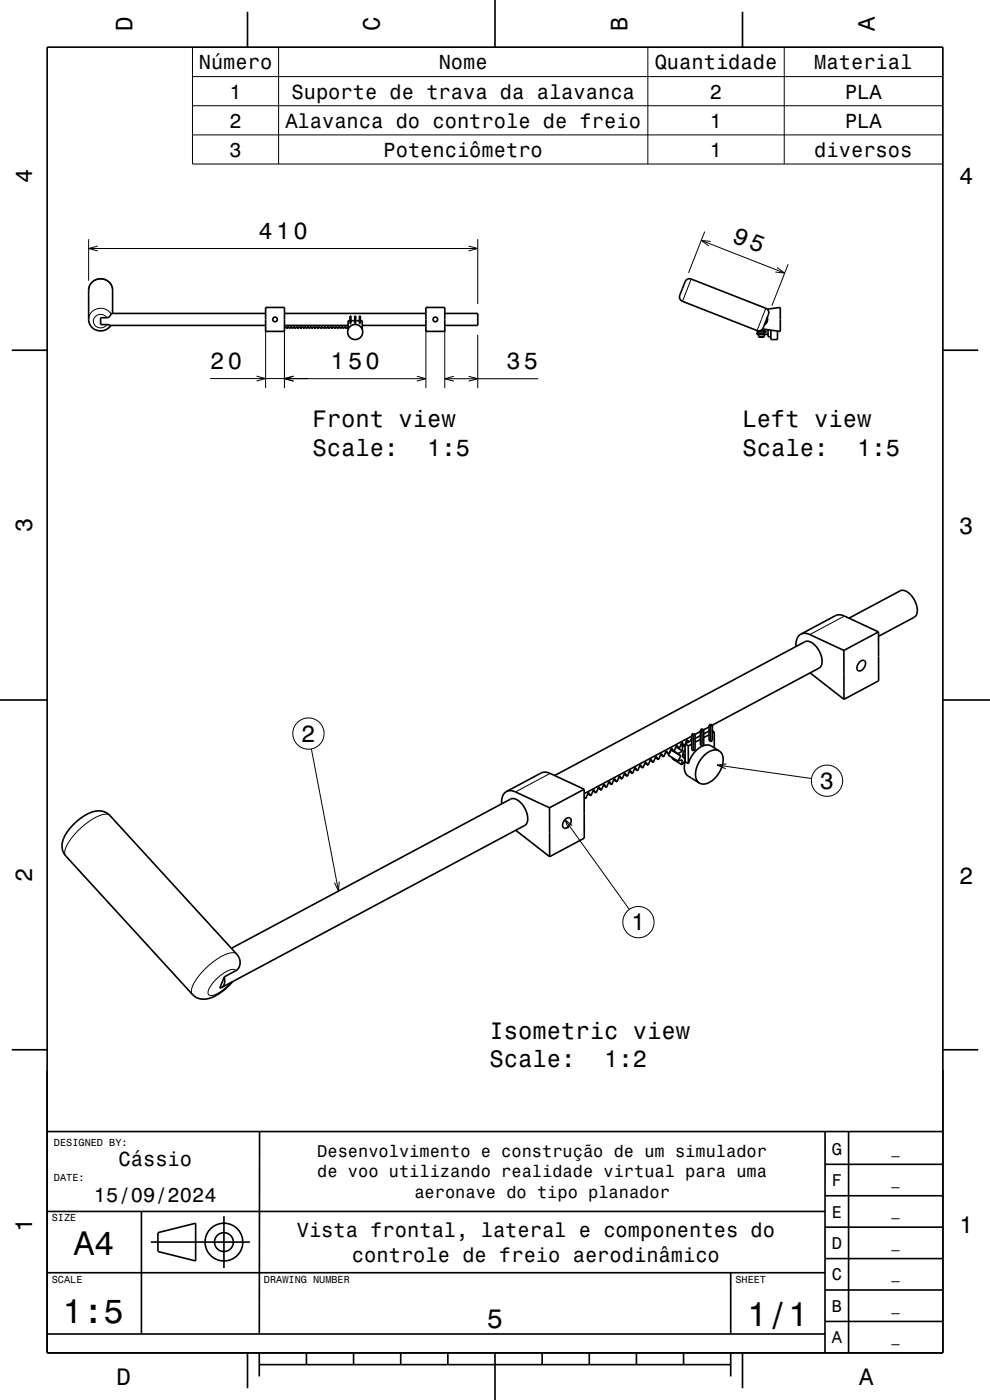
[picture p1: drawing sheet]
<svg xmlns="http://www.w3.org/2000/svg" width="210mm" height="297mm" viewBox="0 0 210 297" stroke-linecap="round" stroke-linejoin="round" font-family="sans-serif">
<g fill="none" stroke="#000" stroke-width=".21">
<path d="M40.8 10.1h159.1v24.7h-159.1zM40.8 16.2h159.1M59.1 10.1v24.7M137.4 10.1v24.7M166.4 10.1v24.7M40.8 22.4h159.1M40.8 28.6h159.1M18.8 50.7v8.9M18.8 52.7h82.5M20.7 52.2l-1.9 .5 1.9 .5M99.4 52.2l1.9 .5-1.9 .5M101.3 50.7v13.8"/>
<path d="M146.6 59.2l-1.8 4.7M148.8 51l17.6 6.9M149.5 49.1l-3.4 8.8M150.7 51.2l-1.9-.2 1.6 1.2M164.8 56.7l1.6 1.2-1.9-.2M167.2 56.1l-3.5 8.7M18.8 61.6a2.55 2.55 0 0 1 2.5-2.4 2.55 2.55 0 0 1 2.6 2.4M22.7 67.4a1.48 1.48 0 0 0-2.6-.2 1.48 1.48 0 0 0 1 2.4 1.58 1.58 0 0 0 1.6-.7M23.5 66.6a2.57 2.57 0 0 0-2.8-1.1 2.57 2.57 0 0 0-1.9 2.3M54.4 79.8l1.9 .5-1.9 .5M56.3 69.8v12.5M60.3 69.8v12.5"/>
<path d="M88.4 79.8l1.9 .5-1.9 .6M90.3 69.8v12.5M94.3 69.8v12.5M96.3 79.8l-2 .5 2 .6M99.4 79.8l1.9 .5-1.9 .6M101.3 71v11.3M162.4 65.4l-1.8 4.7M44.6 80.3h20.7M60.3 80.3h30M62.3 80.8l-2-.5 2-.5-2 .5 2 .6M94.3 80.3h19.9M179.1 130.7l-7.3 3.9"/>
<path d="M66.1 158.9l5.7 30.1M23.3 173a2.57 2.57 0 0 0-2.8 .3l-1.5 .9-1.5 1.1-1.4 1.4-1.2 1.5a3.5 3.5 0 0 0-1 3.3v.1M116.7 164.1l-7.4 3.9M119.8 173.9l13.7 19M121.4 175.2l-1.6-1.3 .7 1.9M152.1 162.3l20 2.9M154.1 162.1l-2 .2 1.9 .8M72 187l-.2 2-.9-1.8M50 205.9a1.48 1.48 0 0 0-2 .2 8 8 0 0 0-3.9 4.5l.1 .3a1.38 1.38 0 0 0 1.9-.1 10.2 10.2 0 0 0 2.8-2.3M50.2 202.4a2.56 2.56 0 0 0-2.8 .3l-1.5 .8-1.5 1.2-1.4 1.4-1.2 1.5a3.5 3.5 0 0 0-1 3.3v.1"/>
<circle cx="65.4" cy="155.6" r="3.3"/>
<circle cx="175.4" cy="165.6" r="3.3"/>
<circle cx="135.4" cy="195.6" r="3.3"/>
</g>
<g fill="none" stroke="#000" stroke-width=".35">
<path d="M10 10h190v277h-190zM52.5 2.5v7.5M105 0v10M157.5 2.5v7.5M145.5 59.5l.6-.4 .5 .1 15.9 6.2 .5 .6 .1 .5-1.2 3.1-.6 .5h-.7l-15.9-6.2-.5-.5-.1-.5zM2.5 74.3h7.5M23.9 66.5v-5.1l-.3-.9-.6-.8-.9-.5-1.1-.1-.9 .3-.9 .8-.4 1.1v6.6l.2 .7 .8 1.1 1.2 .5 .9-.1 .6-.2 1-.9M56.3 66.5h-32.7l-.2 .5-.4 .3-1.7 .1v1.5h1.5l.7 .1h32.8M56.3 65.2h4v5.1h-4zM60.3 69h13.5M60.3 66.5h30M60.5 69l.3 .7 .3-.5 .3 .5 .3-.5 .3 .5 .3-.5 .3 .5 .3-.5 .3 .5 .3-.5 .3 .5 .3-.5 .3 .5 .3-.5 .3 .5 .3-.5 .3 .5 .3-.5 .3 .5 .3-.5 .3 .5 .3-.5 .3 .5 .3-.5 .3 .5 .3-.5 .3 .5 .3-.5 .3 .5 .3-.5 .3 .5 .3-.5 .3 .5 .3-.5 .3 .5 .3-.5 .3 .5 .3-.5 .3 .5 .3-.5 .3 .5 .3-.5 .3 .5 .3-.5 .1 .2"/>
<path d="M74.2 67h.2v1.6h-.2zM74.2 68h-.4v1.9M74.4 68h.8M75.2 67h.2v1.6h-.2zM75.4 68h.8M76.2 67h.2v1.6h-.2zM76.4 68h.4v1.9M76.8 69h13.5M90.3 65.2h4v5.1h-4zM94.3 66.5h7v2.5h-7M160.5 70.1v.2h.4M160.9 70.4h1.2"/>
<path d="M160.9 70.8h1.2M160.9 70.9h1.2M160.9 71.4h1.2M160.9 70.6h-.4v.3h.4M161.5 70h.6M162.1 70.3h.4v.3h-.4M162.1 69.9v1.6h-1.2v-1.3M162.1 70.9h.8M162.7 69.9l-1.1 .1M162.7 67.4v.9l-.5 .6M162.8 65.6l2.7-.4v5.1l-3.8-.5M162.9 70v1.4h.6"/>
<path d="M163.5 70v2h1.4v-1.8M200 74.3h7.5M169.9 134.5a2.62 2.62 0 0 0-1 2.7M169.9 134.5l.8-.2 .9 .2 7.4 3.5M179 138v10.4M180.1 131.1l10.8-5.8a2.66 2.66 0 0 1 3 1.8 3.1 3.1 0 0 1 .1 3.8l-7.6 4.1M186.3 134.1l-7.3-3.5-1-.2-.8 .2-7.3 3.9M186.3 134.1l.1 10.3-7.4 4M186.3 134.1l-7.3 3.9M0 148.5h10M141.2 159.6l.7 .4M141.9 160l-.1 .2 2 1.3"/>
<path d="M141.9 160l-.6-.7-.5 1.3M142.3 159.1h.1M142.3 159l.1 .1M142.3 159l.7 .4M142.4 159.1l-.5 .9M142.4 159.1l2 1.3M143 159.4l-.6-.7-.5 1.3M143 159.4l.8 .5M143.4 158.4l1.4 .9M143.4 158.4l.7 .4M143.8 159.9l.6 .5M144.1 158.8l-.6-.7-.5 1.3"/>
<path d="M144.4 158l.4 .3M144.5 157.8l.7 .4M144.8 159.3l-1 .6M144.8 158.3l.5 .1M144.8 158.3v1M144.8 160l.5 .3M145.2 158.2l.1 .1M145.2 158.2l-.6-.7-.5 1.3M145.3 157.8v3.8M145.3 157.8l.7 .4M145.3 157.9l-.1 .3M145.3 159a1.17 1.17 0 0 0 0 2"/>
<path d="M145.7 157l.4 .3M146 157.2l-.3-.3-.3 .9M146 158.2v3.8M146.1 157.3l.1 .1M146.1 157.3v.1M146.5 157l.1 .1M146.7 155.8l.4-.2 .3 .2M146.7 155.8v2M146.7 155.8l.4 .2M146.7 156.2l-22.8 12.2M146.7 157.1l-1.4 .7M146.7 156.6l-.2 .6"/>
<path d="M146.7 157.8v1.3l.4 .2M146.7 157.8l-.7 .4M147.1 156v3.3M147.4 155.8v3.3l-.3 .2M147.4 155.8l-.3 .2M148.6 154.8l.3 .2M148.6 154.8v3.3l.3 .2M148.6 154.8l.3-.2 .4 .2M148.6 155.2l-1.2 .6M148.6 156.1l-1.2 .6M148.6 156.9l-1.2 .6M148.9 155v3.3"/>
<path d="M149.3 154.8v3.3l-.4 .2M149.3 154.8l-.4 .2M150.4 153.8v3.3l.4 .2M150.4 153.8l.4-.2 .3 .2M150.4 153.8l.3 .2M150.4 155.1l-1.1 .6M150.4 154.2l-1.1 .6M150.4 155.9l-1.1 .6M150.7 154l.1 3.3M151.1 153.8l22.6-12.1a2.53 2.53 0 0 0 .3-3.1 3.4 3.4 0 0 0-3-2.5l-53.3 28.4M151.1 153.8v3.3l-.3 .2M151.1 153.8l-.4 .2"/>
<path d="M151.1 155l.4 .3M151.5 155.3v3.4M151.5 155.3l-.4 .2M152.6 159.3l-1.7-1a3.1 3.1 0 0 0-3.7 1.4l-.7 1.1-.5 1.2M152.6 159.3a3 3 0 0 1 .4 3.8 4.5 4.5 0 0 1-4.2 3.2l-.4-.2M152.6 159.3a3.1 3.1 0 0 0-3.7 1.5 4.5 4.5 0 0 0-.9 5l.4 .3M171.8 142.8l7.2 5.6M182.3 140.4a.7 .7 0 0 1 1-.3 .7 .7 0 0 1 .2 1 1.24 1.24 0 0 1-1.6 1.1 1.4 1.4 0 0 1 .4-1.8zM200 148.5h10M107.4 167.9a2.63 2.63 0 0 0-1 2.6M107.4 167.9l.8-.2 1 .2 7.4 3.5M109.4 176.1l7.2 5.6"/>
<path d="M116.6 171.4v10.3M119.9 173.8a.7 .7 0 0 1 1-.3 .7 .7 0 0 1 .2 1 1.24 1.24 0 0 1-1.6 1.1 1.39 1.39 0 0 1 .4-1.8zM123.9 167.4l-7.4-3.4-1.1-.2-.6 .2-7.4 3.9M123.9 167.4v10.4l-7.3 3.9M123.9 167.4l-7.3 4M123.9 169l.4 .4M123.9 169.2l.4 .2M124.7 168.4l.7 .4M125.4 168.8l-.6-.7-.5 1.3M125.8 167.8l.7 .4M126.5 168.2l-.6-.7-.5 1.3M126.9 167.2l.7 .4"/>
<path d="M127.6 167.6l-.6-.7-.5 1.3M128 166.6l.7 .5M128.7 167.1l-.6-.8-.5 1.3M129.1 166l.7 .5M129.8 166.5l-.6-.8-.5 1.4M130.2 165.4l.7 .5M130.9 165.9l-.6-.8-.5 1.4M131.3 164.9l.7 .4M132 165.3l-.6-.7-.5 1.3M132.4 164.3l.7 .4M133.1 164.7l-.6-.7-.5 1.3M133.5 163.7l.7 .4"/>
<path d="M134.2 164.1l-.6-.7-.5 1.3M134.6 163.1l.7 .4M135.3 163.5l-.6-.7-.5 1.3M135.7 162.5l.7 .4M136.4 162.9l-.6-.7-.5 1.3M136.8 161.9l.7 .4M137.5 162.3l-.6-.7-.5 1.3M137.9 161.3l.7 .4M138.6 161.7l-.6-.7-.5 1.3M139 160.7l.7 .5M139.7 161.2l-.6-.8-.5 1.3M140.1 160.1l.7 .5"/>
<path d="M140.8 160.6l-.6-.8-.5 1.4M142.6 160.7v.3l2 1.2M143.8 161.5l.9-.3-.1 1M144.4 160.4l-.6 1.1M144.8 160.5l.5 .3M145.2 161.5l-.6 .7M145.3 160.9v1M145.3 161.6a2.65 2.65 0 0 0 .7 3l2.4 1.5M145.3 161.6l.7 .4M47.6 207.2v1.4l-.3 .6-.3 .3M47.6 207.2l-1 2.4 .4-.1M47.6 207.2l2.7-1.4 .4-.5 .2-.8a2.56 2.56 0 0 0-.7-2.1l-27.4-29.8-.8-.4-1-.2-1 .1-1 .4-2.5 1.6-2.1 2.2-.8 1.4-.4 1.4 .1 1.2 .5 1.2 27.2 29.7 .9 .5 .9 .3 1-.1 1-.2 2.2-1.3 2.3-2.1"/>
<path d="M49.1 201.2l59.2-31.7a2.52 2.52 0 0 1 2.8 1.6 3.5 3.5 0 0 1 .4 3.9l-64.5 34.5M2.5 222.7h7.5M175 240v47M180 240v47M200 222.7h7.5M10 257h165M10.1 240.1h190M30 257v26M47.5 258v11M55.1 240l-.1 43M175 253.7h25M175 247h25"/>
<path d="M10 270h165M32 263.5h21M33.5 261.5l8-2v8l-8-2zM155 270v13M175 273.7h25M175 267h25M175 260.3h25M10 283h165M52.5 287v7.5M55 289.5h100M55 287v5M65 287v2.5"/>
<path d="M75 287v2.5M85 287v2.5M95 287v2.5M105 287v10M115 287v2.5M125 287v2.5M135 287v2.5M145 287v2.5M155 287v5M157.5 287v7.5M175 280.3h25"/>
<circle cx="58.3" cy="67.8" r=".5"/>
<circle cx="75.3" cy="70.4" r="1.6"/>
<circle cx="92.3" cy="67.8" r=".5"/>
<circle cx="47.5" cy="263.5" r="2"/>
<circle cx="47.5" cy="263.5" r="4"/>
</g>
<g font-size="7.2">
<text x="15.7" y="266.3">A4</text>
<text x="13.3" y="280.7">1:5</text>
<text x="158.5" y="281.3">1/1</text>
</g>
<text font-size="5.8" x="103.3" y="281.6">5</text>
<g font-size="5">
<text x="28.1" y="6.5" transform="rotate(-90 28.1 6.5)">D</text>
<text x="80.6" y="6.5" transform="rotate(-90 80.6 6.5)">C</text>
<text x="133.1" y="6.5" transform="rotate(-90 133.1 6.5)">B</text>
<text x="185.6" y="6.5" transform="rotate(-90 185.6 6.5)">A</text>
<text x="6.8" y="38.7" transform="rotate(-90 6.8 38.7)">4</text>
<text x="203.5" y="39">4</text>
<text x="54.8" y="50.7">410</text>
<text x="155.2" y="51.4" transform="rotate(21 155.2 51.4)">95</text>
<text x="44.6" y="78.3">20</text>
<text x="70.1" y="78.3">150</text>
<text x="107.4" y="78.3">35</text>
<text x="66.3" y="90.6">Front view</text>
<text x="157.5" y="90.6">Left view</text>
<text x="66.3" y="96.7">Scale:</text>
<text x="90.6" y="96.7">1:5</text>
<text x="157.5" y="96.7">Scale:</text>
<text x="181.8" y="96.7">1:5</text>
<text x="6.8" y="112.9" transform="rotate(-90 6.8 112.9)">3</text>
<text x="203.5" y="113.2">3</text>
<text x="63.9" y="157.4">2</text>
<text x="173.9" y="167.4">3</text>
<text x="6.8" y="187.1" transform="rotate(-90 6.8 187.1)">2</text>
<text x="203.5" y="187.4">2</text>
<text x="133.9" y="197.4">1</text>
<text x="103.9" y="220.3">Isometric view</text>
<text x="103.9" y="226.4">Scale:</text>
<text x="128.2" y="226.4">1:2</text>
<text x="6.8" y="261.3" transform="rotate(-90 6.8 261.3)">1</text>
<text x="203.5" y="261.6">1</text>
<text x="24.7" y="293.8">D</text>
<text x="182.2" y="293.8">A</text>
</g>
<g font-size="4.3">
<text x="42.2" y="14.7">Número</text>
<text x="93.1" y="14.7">Nome</text>
<text x="138.9" y="14.7">Quantidade</text>
<text x="172.7" y="14.7">Material</text>
<text x="48.7" y="20.9">1</text>
<text x="61.8" y="20.9">Suporte de trava da alavanca</text>
<text x="150.6" y="20.9">2</text>
<text x="179.2" y="20.9">PLA</text>
<text x="48.7" y="27.1">2</text>
<text x="60.5" y="27.1">Alavanca do controle de freio</text>
<text x="150.6" y="27.1">1</text>
<text x="179.2" y="27.1">PLA</text>
<text x="48.7" y="33.3">3</text>
<text x="81.3" y="33.3">Potenciômetro</text>
<text x="150.6" y="33.3">1</text>
<text x="172.7" y="33.3">diversos</text>
<text x="25.1" y="247.4">Cássio</text>
<text x="19.9" y="254.9">15/09/2024</text>
<text x="63" y="262.5">Vista frontal, lateral e componentes do</text>
<text x="74.7" y="267.7">controle de freio aerodinâmico</text>
</g>
<g font-size="3.6">
<text x="67.3" y="245.4">Desenvolvimento e construção de um simulador</text>
<text x="176.4" y="245">G</text>
<text x="67.3" y="249.8">de voo utilizando realidade virtual para uma</text>
<text x="176.4" y="251.6">F</text>
<text x="87.9" y="254.1">aeronave do tipo planador</text>
<text x="176.4" y="258.3">E</text>
<text x="176.4" y="265">D</text>
<text x="176.4" y="271.6">C</text>
<text x="176.4" y="278.3">B</text>
<text x="176.4" y="285">A</text>
</g>
<g font-size="2.9">
<text x="189.1" y="244.7">_</text>
<text x="189.1" y="251.4">_</text>
<text x="189.1" y="258">_</text>
<text x="189.1" y="264.7">_</text>
<text x="189.1" y="271.4">_</text>
<text x="189.1" y="278">_</text>
<text x="189.1" y="284.7">_</text>
</g>
<g font-size="2.2">
<text x="11.5" y="243">DESIGNED BY:</text>
<text x="11.5" y="250.5">DATE:</text>
<text x="11" y="259.1">SIZE</text>
<text x="11" y="272.1">SCALE</text>
<text x="56" y="272.1">DRAWING NUMBER</text>
<text x="156" y="272.1">SHEET</text>
</g>
</svg>
